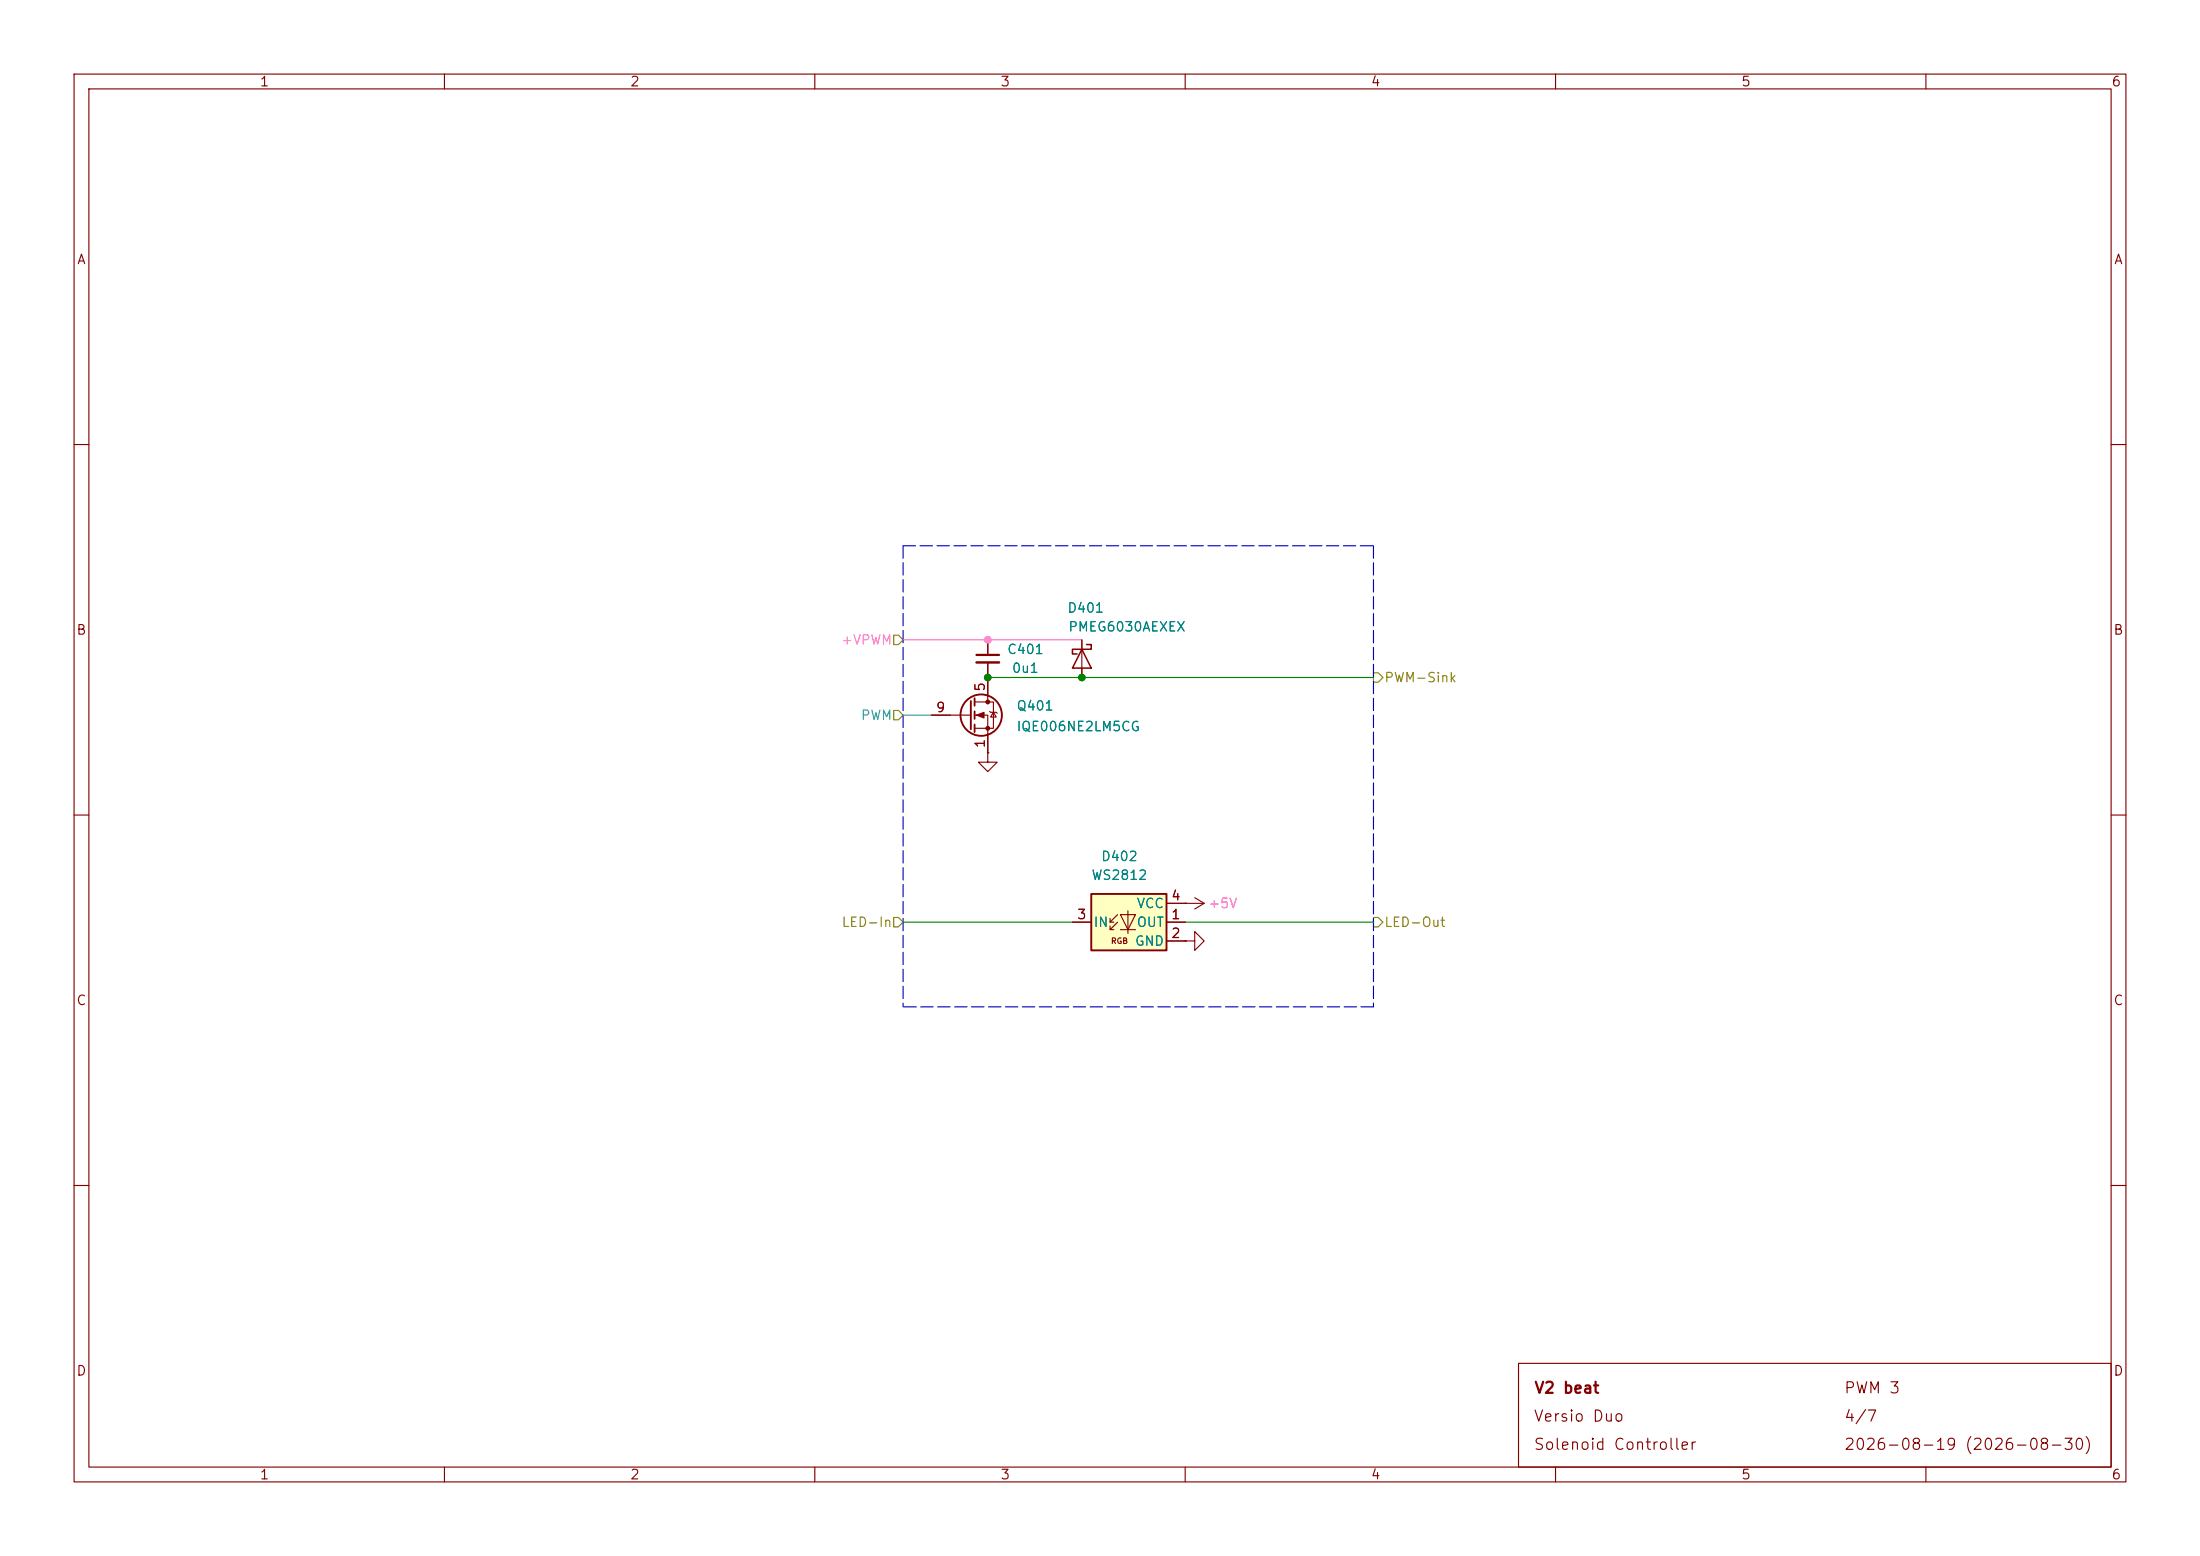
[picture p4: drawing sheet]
<svg xmlns="http://www.w3.org/2000/svg" width="297mm" height="210mm" viewBox="0 0 297 210" stroke-linecap="round" stroke-linejoin="round" font-family="sans-serif">
<g fill="none" stroke="#840000" stroke-width=".15">
<path d="M10 10h277v190h-277zM12 12h273v186h-273zM60 10v2M110 10v2M160 10v2M210 10v2M260 10v2M10 60h2M285 60h2M10 110h2M133.3 101.6v1.3h1.3l-1.3 1.2-1.2-1.2h1.2M133.3 101.6h.1"/>
<path d="M285 110h2M160 127h1.3v-1.3l1.3 1.3-1.3 1.3v-1.3M160 127h.1M160 121.9h.1M160 121.9h2.6M161.3 121.2l1.3 .7M162.6 121.9l-1.3 .8M10 160h2M285 160h2M60 198v2M110 198v2M160 198v2"/>
<path d="M205 184h80v14h-80zM210 198v2M260 198v2"/>
</g>
<path d="M147.3 120.7h10.2v7.6h-10.2z" fill="#ffffc2"/>
<g fill="none" stroke="#840000" stroke-width=".25">
<path d="M131.1 94.6v3.8M131.6 94.2v1.1M131.6 96v1M131.6 97.8v1M147.3 120.7h10.2v7.6h-10.2z"/>
<circle cx="132.5" cy="96.5" r="2.79"/>
</g>
<g fill="none" stroke="#840000" stroke-width=".15">
<path d="M125.7 96.5h5.4M131.6 94.7h2.5v3.6h-2.5M131.6 96.5h1.7v5.1M133.3 86.4v2M133.3 89.4v5.3M133.6 96l.1 .1h.8l.1 .2M134.1 96.1l.4 .7h-.8zM146 86.4v5M133.3 101.6h.1M144.8 124.5h2.5M149.9 124.5h.5M149.9 125.5h.5"/>
<path d="M150.9 123.4l-1 1.1v-.5M150.9 124.5l-1 1v-.5M151.3 123.4h2l-1 2.1zM151.3 125.5h2M152.3 122.9v3.1M157.5 124.5h2.5M157.5 127h2.5M157.5 121.9h2.5M160 127h.1M160 121.9h.1"/>
</g>
<g fill="#840000" stroke="#840000" stroke-width=".15">
<path d="M131.8 96.5l1-.4v.8z"/>
<circle cx="133.3" cy="94.7" r=".25"/>
<circle cx="133.3" cy="98.3" r=".25"/>
</g>
<path d="M131.8 88.4h3.1" fill="none" stroke="#840000" stroke-width=".3"/>
<path d="M131.8 89.4h3.1" fill="none" stroke="#840000" stroke-width=".33"/>
<path d="M146 87.6l1.3 2.6h-2.5zM146.7 87h.6v.6h-2.5v.7h.6" fill="none" stroke="#840000" stroke-width=".2"/>
<path d="M120.6 85.7h.7l.6 .7-.6 .6h-.7zM120.6 95.9h.7l.6 .6-.6 .7h-.7zM185.4 90.8h.7l.6 .6-.6 .7h-.7zM120.6 123.8h.7l.6 .7-.6 .6h-.7zM185.4 123.8h.7l.6 .7-.6 .6h-.7z" fill="none" stroke="#848400" stroke-width=".15"/>
<path d="M121.9 73.7v62.2M121.9 73.7h63.5M185.4 73.7v62.2M185.4 135.9h-63.5" fill="none" stroke="#0000c2" stroke-width=".15" stroke-dasharray="1.7 .6"/>
<path d="M121.9 86.4h24.1" fill="none" stroke="#ff5cbb" stroke-width=".15"/>
<path d="M133.3 91.4h52.1M121.9 124.5h22.9M160 124.5h25.4" fill="none" stroke="#008400" stroke-width=".15"/>
<path d="M121.9 96.5h3.8" fill="none" stroke="#06a4c8" stroke-width=".15"/>
<g fill="#008400" stroke="#008400" stroke-width=".14">
<circle cx="133.3" cy="91.4" r=".46"/>
<circle cx="146" cy="91.4" r=".46"/>
</g>
<circle cx="133.3" cy="86.4" r=".46" fill="#ff5cbb" stroke="#ff5cbb" stroke-width=".14"/>
<g font-size="1.5" fill="#840000">
<text x="207" y="188.4">V2 beat</text>
<text x="248.9" y="188.4">PWM 3</text>
<text x="206.9" y="192.3">Versio Duo</text>
<text x="206.9" y="196.1">Solenoid Controller</text>
<text x="248.9" y="196.1">2026-08-19 (2026-08-30)</text>
<text x="248.9" y="192.3">4/7</text>
</g>
<g font-size="1.3" fill="#840000">
<text x="35" y="12">1</text>
<text x="85" y="12">2</text>
<text x="135" y="12">3</text>
<text x="185" y="12">4</text>
<text x="235" y="12">5</text>
<text x="285" y="12">6</text>
<text x="10.3" y="36">A</text>
<text x="285.3" y="36">A</text>
<text x="10.2" y="86">B</text>
<text x="285.2" y="86">B</text>
<text x="133.3" y="93.4" transform="rotate(-90 133.3 93.4)">5</text>
<text x="126.3" y="96.4">9</text>
<text x="133.3" y="101.1" transform="rotate(-90 133.3 101.1)">1</text>
<text x="145.3" y="124.4">3</text>
<text x="158" y="124.4">1</text>
<text x="158" y="121.8">4</text>
<text x="158" y="126.9">2</text>
<text x="10.2" y="136">C</text>
<text x="285.2" y="136">C</text>
<text x="10.2" y="186">D</text>
<text x="285.2" y="186">D</text>
<text x="35" y="200">1</text>
<text x="85" y="200">2</text>
<text x="135" y="200">3</text>
<text x="185" y="200">4</text>
<text x="235" y="200">5</text>
<text x="285" y="200">6</text>
</g>
<g font-size="1.3" fill="#008484">
<text x="144" y="83">D401</text>
<text x="135.9" y="88.6">C401</text>
<text x="144.1" y="85.5">PMEG6030AEXEX</text>
<text x="136.5" y="91.1">0u1</text>
<text x="137.1" y="96.2">Q401</text>
<text x="137.1" y="99">IQE006NE2LM5CG</text>
<text x="147.3" y="119.1">WS2812</text>
<text x="148.6" y="116.5">D402</text>
<text x="147.5" y="125.4">IN</text>
<text x="153.4" y="125.4">OUT</text>
<text x="153.4" y="122.9">VCC</text>
<text x="153.1" y="128">GND</text>
</g>
<g font-size="1.3" fill="#ff5cbb">
<text x="113.5" y="87.3">+VPWM</text>
<text x="163" y="122.9">+5V</text>
</g>
<g font-size="1.3" fill="#848400">
<text x="186.8" y="92.4">PWM-Sink</text>
<text x="113.5" y="125.4">LED-In</text>
<text x="186.8" y="125.4">LED-Out</text>
</g>
<text font-size="1.3" fill="#06a4c8" x="116.1" y="97.5">PWM</text>
<text font-size=".8" fill="#840000" x="149.9" y="127.6">RGB</text>
</svg>
